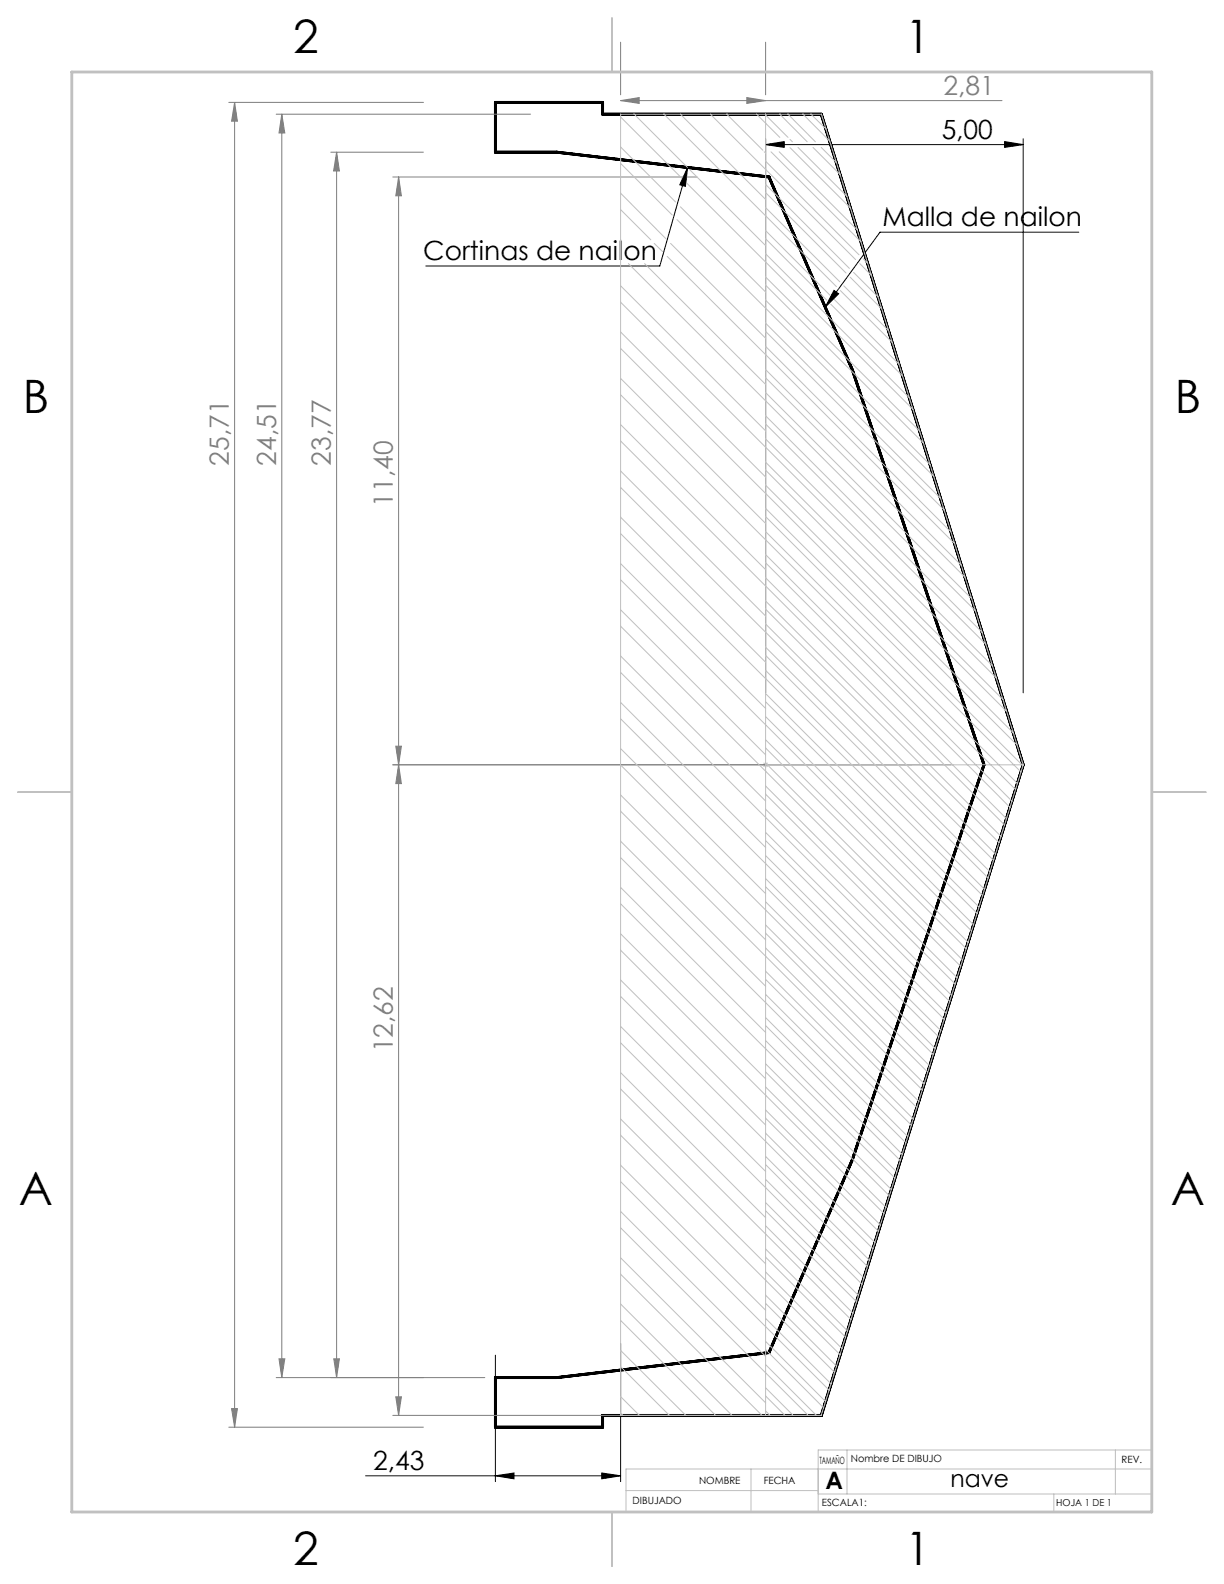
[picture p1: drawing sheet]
<svg xmlns="http://www.w3.org/2000/svg" width="216mm" height="279mm" viewBox="0 0 216 279" stroke-linecap="round" stroke-linejoin="round" font-family="sans-serif">
<path d="M87.4 18.1h18.9v2h38.6l35.6 114.8-35.6 114.8h-38.6v2h-18.9v-8.7h10.8l37.4-4.4 14.8-34.1 23.2-69.6-23.2-69.6-14.8-34.1-37.4-4.4h-10.8zM144.9 20.1l35.6 114.8M180.5 134.9l-35.6 114.8" fill="none" stroke="#000" stroke-width=".5"/>
<g fill="none" stroke="#000" stroke-width=".18">
<path d="M121.3 29.6l-.4 3.3-1-.3zM121.3 29.6l-4.9 17.3h-41.3M135 25.5l3.3-.5v1zM135 24.5v97.7M135 25.5h45.5M177.2 25l3.3 .5-3.3 .5zM180.5 24.5v97.7M147.1 51.2l.8 .6-2.3 2.4zM190.3 41h-35.1l-9.6 13.2M87.4 239v22.3M109.5 237v24.3M106.2 259.8l3.3 .5-3.3 .5z"/>
<path d="M64.5 260.3h45M87.4 260.3l3.3-.5v1z"/>
</g>
<g fill="none" stroke="#808080" stroke-width=".18">
<path d="M40.4 18.1h34.3M41.4 18.1v233.6M41.4 18.1l.5 3.3h-1zM109.5 17.7l3.2-.5v1zM109.5 7.4v9.3M109.5 17.7h67.2M131.7 17.2l3.3 .5-3.3 .5zM135 7.4v9.3M48.7 20.1h44.9M49.7 20.1v222.9M49.7 20.1l.5 3.4h-1zM58.3 26.8h16.4"/>
<path d="M59.4 26.8v216.2M59.4 26.8l.5 3.4h-1.1zM69.3 31.2h53.6M70.3 31.2v218.5M70.3 31.2l.5 3.3h-1zM69.3 134.9h98.5M69.8 131.6h1l-.5 3.3zM70.3 134.9l.5 3.3h-1zM49.2 239.7h1l-.5 3.3zM58.9 239.7h1l-.5 3.3zM40.4 251.7h34.3M40.9 248.5h1l-.5 3.2z"/>
<path d="M48.7 243h36.8M69.3 249.7h62.9M69.8 246.4h1l-.5 3.3z"/>
</g>
<g fill="none" stroke="#c0c0c0" stroke-width=".18">
<path d="M109.5 20.1h35.4l35.6 114.8-35.6 114.8h-35.4zM109.5 20.6l10.8 10.9M109.5 28.8l9.1 9.1M109.5 25.9l9.7 9.7M109.5 37l5.3 5.3M109.5 34.1l8 8M111.9 20.1l9.3 9.4M117.1 20.1l30.4 30.5M119.4 38.7l45.3 45.3M120 20.1l15 15.1M120 36.5l15 15M121.1 32.3l39.9 39.9"/>
<path d="M121.7 30l13.3 13.3M125.3 20.1l25.6 25.7M128.2 20.1l6.3 6.4M133.5 20.1l4 4.1M134.8 26.8l.2 .2M135 20.1v229.6M135 36.6l13.1 13.1M135 20.3l4 3.9M135 34l14.2 14.2M135 28.4l16.5 16.5M135 32.5l14.8 14.8M136 26.8l15.8 15.8"/>
<path d="M137.4 26.8l13.8 13.7M137.5 20.1l4.9 4.9M139 20.1l4.8 4.9M139.3 26l10.7 10.7M139.3 24.6l.5 .4M140.8 26l8.6 8.6M141.6 20.1l4.7 4.8M143.1 20.1l2.6 2.7M143.4 26l4.8 4.8M144.9 26l2.6 2.7M109.5 53.3l66.2 66.3M109.5 42.3h.1"/>
<path d="M109.5 50.4l25.5 25.6M109.5 58.6l25.5 25.5M110.8 46.5l61.2 61.2M113.7 46.5l21.3 21.3M115.4 42.9l1.5 1.5M117.7 45.2l50.7 50.7M118.3 42.9l16.7 16.8M135 50.3l27.9 27.8M135 58.5l31.5 31.5M135 44.8l25.4 25.3M135 48.9l27.2 27.1M135 53l29 29"/>
<path d="M135 57l30.9 30.9M135 42.1l10.8 10.9M135 40.7l11.4 11.4M146.5 53.7l12.7 12.6M147.1 52.8l11.4 11.4M148.2 51.3l9.1 9.1M148.8 50.4l7.9 7.9M150 48.9l5.5 5.6M150.6 48l4.3 4.4M151.7 46.5l2 2M152.3 45.6l.7 .8M109.5 69.6l69.6 69.7"/>
<path d="M109.5 77.8l67.7 67.7M109.5 61.5l69.9 69.9M109.5 66.7l25.5 25.6M109.5 74.9l25.5 25.6M135 66.6l35.2 35.2M135 74.8l38.9 38.8M135 61.1l32.7 32.7M135 65.2l34.5 34.5M135 69.3l36.4 36.3M135 73.3l38.2 38.2M135 77.4l40.1 40.1M109.5 86l65.8 65.8"/>
<path d="M109.5 94.1l63.8 63.9M109.5 83.1l25.5 25.6M109.5 91.2l25.5 25.6M109.5 99.4l25.5 25.6M135 91.1l45.1 45.1M135 99.3l43.2 43.1M135 89.7l45.4 45.4M135 93.8l44.5 44.4M135 97.8l43.5 43.5M135 82.9l42.6 42.6M135 81.5l41.9 41.9M135 85.6l43.8 43.7"/>
<path d="M109.5 102.3l61.9 61.9M109.5 110.5l60 60M109.5 118.6l58 58.1M109.5 107.6l25.5 25.5M109.5 115.7l25.5 25.6M135 107.5l41.2 41.1M135 115.6l39.3 39.3M135 101.9l42.6 42.5M135 106l41.6 41.5M135 110.1l40.6 40.5M135 114.2l39.6 39.6M135 118.3l38.7 38.6"/>
<path d="M109.5 126.8l56.1 56.1M109.5 134.9l54.2 54.2M109.5 123.9l25.5 25.6M109.5 132l25.5 25.6M134.7 134.5l.7 .8M135 123.8l37.4 37.3M135 131.9l35.4 35.4M135 122.3l37.7 37.7M135 126.4l36.7 36.7M135 130.5l35.8 35.7M135 134.6l34.8 34.7M135 138.6l33.8 33.9"/>
<path d="M135.4 134.5l-.7 .8M180.5 134.9h-46M109.5 143.1l52.2 52.3M109.5 151.3l50.3 50.3M109.5 159.4l48.4 48.4M109.5 140.2l25.5 25.6M109.5 148.4l25.5 25.6M109.5 156.5l25.5 25.6M135 140.1l33.5 33.5M135 148.3l31.5 31.5M135 156.4l29.6 29.6M135 142.7l32.9 32.9"/>
<path d="M135 146.8l31.9 31.9M135 150.9l30.9 30.9M135 155l30 29.9M135 159.1l29 28.9M109.5 167.6l46.4 46.5M109.5 175.8l44.5 44.5M109.5 164.7l25.5 25.6M109.5 172.9l25.5 25.5M135 164.6l27.7 27.7M135 172.8l25.8 25.7M135 163.2l28 27.9M135 167.2l27.1 27.1"/>
<path d="M135 171.3l26.1 26.1M135 175.4l25.1 25.1M135 179.5l24.2 24.1M109.5 183.9l42.5 42.6M109.5 192.1l40.6 40.7M109.5 181l25.5 25.6M109.5 189.2l25.5 25.6M109.5 197.4l25.5 25.5M135 180.9l23.8 23.8M135 189.1l21.9 21.8M135 197.2l19.9 20M135 183.6l23.2 23.1"/>
<path d="M135 187.6l22.2 22.2M135 191.7l21.3 21.3M135 195.8l20.3 20.3M135 199.9l19.3 19.3M109.5 200.2l38.7 38.8M109.5 208.4l36.8 36.8M109.5 216.6l33.1 33.1M109.5 205.5l25.5 25.6M109.5 213.7l25.5 25.6M135 205.4l18 18M135 213.6l16.1 16M135 204l18.4 18.3"/>
<path d="M135 208l17.4 17.4M135 212.1l16.4 16.4M135 216.2l15.5 15.4M109.5 224.8l24.9 24.9M109.5 232.9l16.7 16.8M109.5 221.9l25.5 25.5M109.5 230l19.6 19.7M109.5 238.2l11.5 11.5M135 221.8l14.2 14.1M135 229.9l12.2 12.2M135 238.1l10.3 10.2M135 220.3l14.5 14.5"/>
<path d="M135 224.4l13.5 13.5M135 228.5l12.6 12.5M135 232.6l11.6 11.5M135 236.6l10.6 10.6M109.5 241.1l8.6 8.6M109.5 249.2l.4 .5M109.5 246.3l3.3 3.4M132.5 259.1v7.6M135 246.2l3.5 3.5M135 240.7l9 9M135 244.8l4.9 4.9M135 248.9l.9 .8"/>
<path d="M149.4 255.8v7.7M196.7 255.8v7.7M203.2 255.8h-58.9v10.9M203.2 259.1h-92.8v7.6M110.4 262.9h33.9M144.3 263.5h58.9M185.9 263.5v3.2"/>
</g>
<path d="M108 3.2v9.5M3.1 139.7h9.6M203.2 139.7h9.5M108 266.7v9.6" fill="none" stroke="#c0c0c0" stroke-width=".25"/>
<path d="M12.7 12.7h190.5v254h-190.5z" fill="none" stroke="#c0c0c0" stroke-width=".5"/>
<path d="M147.1 51.2l.8 .6-2.3 2.4zM121.3 29.6l-.4 3.3-1-.3z" fill="#000"/>
<g fill="#808080">
<path d="M40.9 248.5h1l-.5 3.2zM41.4 18.1l.5 3.3h-1z"/>
<path d="M69.8 131.6h1l-.5 3.3zM70.3 31.2l.5 3.3h-1z"/>
<path d="M49.7 20.1l.5 3.4h-1zM49.2 239.7h1l-.5 3.3z"/>
<path d="M59.4 26.8l.5 3.4h-1.1zM58.9 239.7h1l-.5 3.3z"/>
</g>
<g fill="#000">
<path d="M177.2 25l3.3 .5-3.3 .5zM135 25.5l3.3-.5v1z"/>
<path d="M87.4 260.3l3.3-.5v1zM106.2 259.8l3.3 .5-3.3 .5z"/>
</g>
<g fill="#808080">
<path d="M69.8 246.4h1l-.5 3.3zM70.3 134.9l.5 3.3h-1z"/>
<path d="M109.5 17.7l3.2-.5v1zM131.7 17.2l3.3 .5-3.3 .5z"/>
</g>
<g font-size="8.1">
<text x="51.7" y="9.3">2</text>
<text x="159.7" y="9.3">1</text>
<text x="4" y="72.8">B</text>
<text x="207.2" y="72.8">B</text>
<text x="3.3" y="212.5">A</text>
<text x="206.5" y="212.5">A</text>
<text x="51.7" y="276">2</text>
<text x="159.7" y="276">1</text>
</g>
<g font-size="4.7" fill="#808080">
<text x="166.4" y="16.7">2,81</text>
<text x="40.4" y="82.2" transform="rotate(-90 40.4 82.2)">25,71</text>
<text x="48.7" y="82.2" transform="rotate(-90 48.7 82.2)">24,51</text>
<text x="58.4" y="82.2" transform="rotate(-90 58.4 82.2)">23,77</text>
<text x="69.3" y="89.4" transform="rotate(-90 69.3 89.4)">11,40</text>
<text x="69.3" y="185.6" transform="rotate(-90 69.3 185.6)">12,62</text>
</g>
<g font-size="4.7">
<text x="166.1" y="24.5">5,00</text>
<text x="155.7" y="39.9">Malla de nailon</text>
<text x="74.6" y="45.8">Cortinas de nailon</text>
<text x="65.8" y="259.3">2,43</text>
</g>
<g font-size="4.2">
<text x="145.6" y="262.7">A</text>
<text x="167.7" y="262.4">nave</text>
</g>
<g font-size="1.8">
<text x="150.1" y="258">Nombre DE DIBUJO</text>
<text x="123.3" y="261.7">NOMBRE</text>
<text x="134.7" y="261.7">FECHA</text>
<text x="144.5" y="258.2">TAMAÑO</text>
<text x="197.8" y="258.1">REV.</text>
<text x="111.6" y="265.3">DIBUJADO</text>
<text x="145" y="265.7">ESCALA1:</text>
</g>
<text font-size="1.7" x="186.3" y="265.7">HOJA 1 DE 1</text>
</svg>
